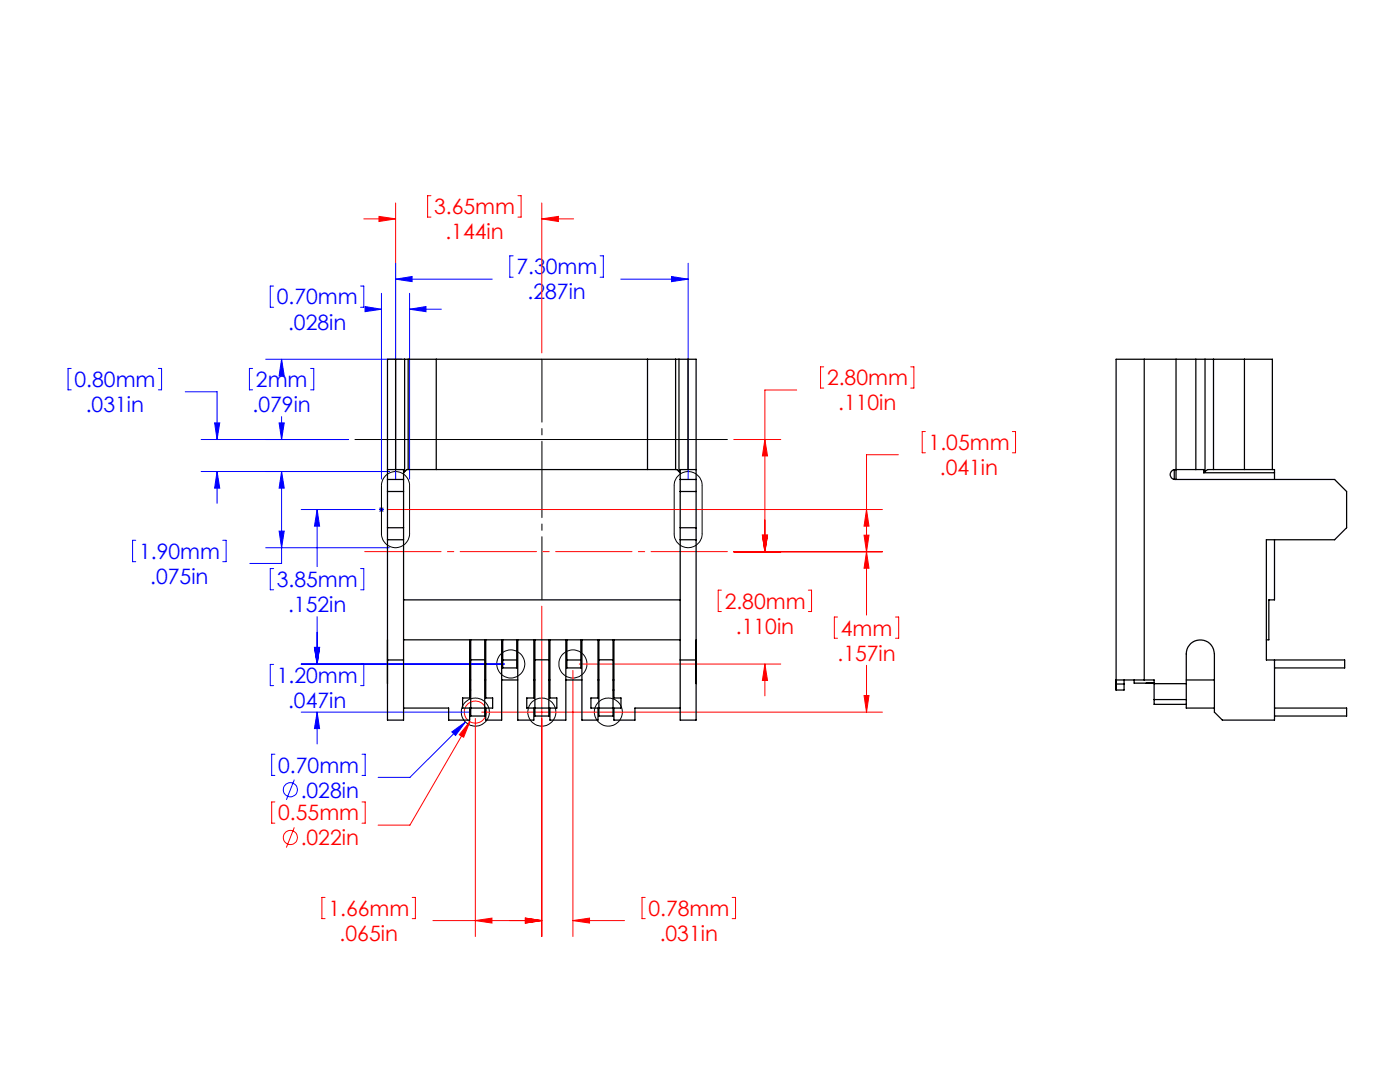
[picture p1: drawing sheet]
<svg xmlns="http://www.w3.org/2000/svg" width="279mm" height="216mm" viewBox="0 0 279 216" stroke-linecap="round" stroke-linejoin="round" font-family="sans-serif">
<g fill="none" stroke="#00f" stroke-width=".2">
<path d="M54.6 57.1h-.7v4.2h.7M72 57.1h.6v4.2h-.6M76.1 58.5v37.1M79 55.7l3.2-.5v1zM79 52.5v43.1M79 55.7h19.2M81.7 58.5v37.1M102.4 51h-.7v4.3h.7M119.8 51h.6v4.3h-.6M123.9 55.7h13.4M134 55.2l3.3 .5-3.3 .5zM137.3 52.5v43.1"/>
<path d="M14.2 73.5h-.6v4.3h.6M31.6 73.5h.6v4.3h-.6M37 78.2h6.3v9.5M50.4 73.5h-.6v4.3h.6M53 71.7h27.2M56.2 71.7l.5 3.3h-1zM56.2 71.7v1.5M62 73.5h.6v4.3h-.6M72.8 61.2l3.3 .5-3.3 .5zM76.1 61.7h.1M81.7 61.7l3.3-.5v1zM81.7 61.7h6.4"/>
<path d="M40.1 94.1h37.6M40.1 87.7h29.5M42.8 84.4h1.1l-.6 3.3zM43.3 94.1l.6 3.3h-1.1zM43.3 94.1v6.3M55.7 84.4h1l-.5 3.3zM56.2 94.1l.5 3.3h-1zM56.2 94.1v18.3h-6.4M56.2 83.1v4.6M27.1 107.8h-.6v4.3h.6M44.4 107.8h.7v4.3h-.7M53 109.3h24.7"/>
<path d="M54.6 113.5h-.7v4.2h.7M55.7 106h1l-.5 3.3zM60.1 101.7h14.8M63.3 101.7l.5 3.3h-1zM63.3 101.7v11.4M72 113.5h.6v4.2h-.6M75.6 101.7h1M75.8 101.3l.7 .8M76.1 101.2v1M76.5 101.3l-.7 .8M54.6 132.6h-.7v4.2h.7M60.1 132.5h40.5"/>
<path d="M62.8 129.2h1l-.5 3.3zM63.3 123v9.5M72 132.6h.6v4.2h-.6M54.9 150.5h-.7v4.2h.7M58.7 155.6l-1.6 4M60.1 142.1h33.5M63.3 142.1l.5 3.3h-1zM63.3 142.1v6.3M72.2 150.5h.7v4.2h-.7M90.2 146l2.7-1.9-2 2.7zM92.9 144.1l-11.1 11h-6.3"/>
<circle cx="58" cy="157.6" r="1.41"/>
</g>
<g fill="none" stroke="#f00" stroke-width=".2">
<path d="M86 39.1h-.7v4.2h.7M103.4 39.1h.6v4.2h-.6M72.6 43.7h6.4M75.6 43.2l3.4 .5-3.4 .5zM79 40.5v55.1M108.1 43.7l3.3-.5v1zM108.1 40.5v29.9M108.1 43.7h6.4M159 77.8h-6.4v32.3M164.4 73.2h-.6v4.2h.6M181.8 73.2h.6v4.2h-.6M146.4 87.7h9.4"/>
<path d="M152.6 87.7l.6 3.3h-1zM179.3 90.7h-6.4v32M184.7 86.1h-.7v4.2h.7M202 86.1h.7v4.2h-.7M75.6 101.7h1M75.8 101.3l.7 .8M76.1 101.2v1M76.5 101.3l-.7 .8M77.4 101.7h98.7M144 117.8h-.7v4.2h.7M146.4 110.1h29.7M152.2 106.8h1l-.6 3.3z"/>
<path d="M161.3 117.8h.7v4.2h-.7M172.4 106.8h1l-.5 3.3zM172.9 110.1l.5 3.3h-1zM172.9 101.7l.5 3.3h-1zM108.1 121v65.9M114.3 133.8v53.1M115.6 132.5h40.2M152.6 132.5l.6 3.3h-1zM152.6 132.5v6.4M167.1 123.1h-.6v4.3h.6M172.4 138.8h1l-.5 3.3zM172.9 132.8v9.3"/>
<path d="M178.7 123.1h.7v4.3h-.7M93.8 144l-1.3 3.1-.8-.5zM93.8 144l-12 20.6h-6.3M94.9 143.4v43.5M96.1 142.1h80M54.9 160h-.7v4.3h.7M58.7 165.1l-1.6 4M64.9 179.1h-.7v4.2h.7M72.2 160h.7v4.3h-.7M82.3 179.1h.6v4.2h-.6M128.8 179.1h-.7v4.2h.7M146.1 179.1h.7v4.2h-.7"/>
<path d="M86.4 183.7h21.7M94.9 183.7l3.3-.5v1zM104.8 183.2l3.3 .5-3.3 .5zM114.3 183.7l3.4-.5v1zM114.3 183.7h10.3"/>
<circle cx="94.9" cy="142.1" r="2.21"/>
<circle cx="58" cy="167.1" r="1.41"/>
</g>
<g fill="none" stroke="#000" stroke-width=".2">
<path d="M70.8 87.7h74.4M76.9 95a2.8 2.8 0 0 1 3.1-.7 2.8 2.8 0 0 1 1.7 2.6v9.6a2.8 2.8 0 0 1-2.8 2.8 2.8 2.8 0 0 1-2.8-2.8v-9.6a2.95 2.95 0 0 1 .8-1.9zM135.1 95.1a2.8 2.8 0 0 1 3.1-.8 2.8 2.8 0 0 1 1.9 2.6v9.6a2.79 2.79 0 0 1-2.8 2.8 2.79 2.79 0 0 1-2.8-2.8v-9.6a2.58 2.58 0 0 1 .6-1.8z"/>
<circle cx="101.9" cy="132.5" r="2.79"/>
<circle cx="114.3" cy="132.5" r="2.81"/>
<circle cx="94.9" cy="142.1" r="2.8"/>
<circle cx="108.1" cy="142.1" r="2.8"/>
<circle cx="121.4" cy="142.1" r="2.79"/>
</g>
<path d="M108.2 71.7v48" fill="none" stroke="#000" stroke-width=".2" stroke-dasharray="15.2 1.3 1.3 1.3" stroke-dashoffset="2.7"/>
<path d="M72.8 110.1h72.4" fill="none" stroke="#f00" stroke-width=".2" stroke-dasharray="15.2 1.3 1.3 1.3"/>
<path d="M172.4 138.8h1l-.5 3.3zM172.9 110.1l.5 3.3h-1zM93.8 144l-2.1 2.6 .8 .5zM94.9 183.7l3.3-.5v1zM104.8 183.2l3.3 .5-3.3 .5zM114.3 183.7l3.4-.5v1zM104.8 183.2l3.3 .5-3.3 .5zM152.6 132.5l.6 3.3h-1zM152.2 106.8h1l-.6 3.3zM75.6 43.2l3.4 .5-3.4 .5zM108.1 43.7l3.3-.5v1zM172.9 101.7l.5 3.3h-1zM172.4 106.8h1l-.5 3.3zM152.2 106.8h1l-.6 3.3zM152.6 87.7l.6 3.3h-1z" fill="#f00"/>
<path d="M81.7 61.7l3.3-.5v1zM72.8 61.2l3.3 .5-3.3 .5zM56.2 94.1l.5 3.3h-1zM55.7 106h1l-.5 3.3zM43.3 94.1l.6 3.3h-1.1zM42.8 84.4h1.1l-.6 3.3zM55.7 84.4h1l-.5 3.3zM56.2 71.7l.5 3.3h-1zM90.2 146l.7 .8 2-2.7zM62.8 129.2h1l-.5 3.3zM63.3 142.1l.5 3.3h-1zM63.3 101.7l.5 3.3h-1zM62.8 129.2h1l-.5 3.3zM79 55.7l3.2-.5v1zM134 55.2l3.3 .5-3.3 .5z" fill="#00f"/>
<g fill="none" stroke="#000" stroke-width=".25">
<path d="M79 71.7h-1.7v22M79 71.7h1.8M79 71.7v22M80.8 71.7h.7M80.8 71.7v22.4M81.5 71.7h5.6M81.5 71.7v22M87.1 71.7h42.1M87.1 71.7v22M129.2 71.7h5.6M129.2 71.7v22M134.8 71.7h.7"/>
<path d="M134.8 71.7v22M135.5 71.7h1.8M135.5 71.7v22.4M137.3 71.7h1.6v22M137.3 71.7v22M228.4 71.7h-5.7v64M228.4 71.7h6.3M228.4 71.7v64M234.7 71.7h4M234.7 71.7v24M238.7 71.7h1.8M238.7 71.7v22"/>
<path d="M240.5 71.7h1.7M240.5 71.7v22.4M242.2 71.7h6.2M242.2 71.7v22M248.4 71.7h5.5v22M248.4 71.7v22M77.3 93.7h1.7M77.3 93.7v2M77.3 98.1h3.2M77.3 95.7h3.2M79 93.7h1.5v50h-3.2v-48M80.5 94.3l.7-.6h53.9l.6 .6"/>
<path d="M135.7 98.1h3.2M135.7 95.7h3.2M137.3 93.7h1.6M137.3 93.7h-1.6v50h3.2v-48M138.9 93.7v2M234.4 93.7v2M238.7 93.7h-4a1 1 0 0 0-1.2 .9 1 1 0 0 0 1 1.1h31.8l2.4 2.4v7.2l-2.4 2.4h-13.6v24h15.7v1.6h-14M238.7 93.7h1.5v.6M240.2 94.3h14.2M240.5 94.1l.6-.4h13.3v2M240.5 94.1l-.3 .2M77.3 105.3h3.2"/>
<path d="M77.3 107.7h3.2M80.5 119.7h55.2M135.7 105.3h3.2M135.7 107.7h3.2M254.4 107.7v12h-1.2v8h-.5M77.3 127.7v2.8M77.3 131.7h3.2M80.5 127.7h55.2M93.7 127.7v11.6h-1.4v2h1.4v2.4h-4.2v-2.4h-9M93.7 135.7h.2M93.7 137.7h.2M93.9 127.7v15.2h2.8v-15.2"/>
<path d="M93.9 131.7h2.8M96.7 135.7h.2M96.9 127.7v11.6h1.4v2h-1.4v2.4h3.2v-16M100.1 135.7h3.2M100.3 127.7v5.6h2.8v-5.6M100.3 131.7h2.8M103.3 127.7v16h3.2v-2.4h-1.4v-2h1.4v-11.6M106.5 135.7h.3M106.8 127.7v15.2h2.7v-15.2M106.8 131.7h2.7M109.5 135.7h.2M109.7 127.7v11.6h1.4v2h-1.4v2.4h3.2v-16"/>
<path d="M112.9 135.7h3.2M113.1 127.7v5.6h2.8v-5.6M113.1 131.7h2.8M116.1 127.7v16h3.2v-2.4h-1.4v-2h1.4v-11.6M119.3 135.7h.2M119.5 127.7v15.2h2.8v-15.2M119.5 131.7h2.8M122.3 135.7h.2M122.3 137.7h.2M122.5 127.7v11.6h1.4v2h-1.4v2.4h4.2v-2.4h9M135.7 131.7h3.2M138.9 127.7v2.8"/>
<path d="M222.7 135.7h5.7M222.7 135.7v.8M222.7 136.5v1.2h1.6v-1.2M222.7 136.5h1.6M224.3 135.7v.8M226.3 135.7v.6h4M228.4 135.7h1.9v.7M230.3 136.4v3.2M230.3 139.6v.9h6.4M230.3 136.4h6.4M230.3 139.6h6.4M236.7 136.4v3.2"/>
<path d="M236.7 139.6v1.7h5.7M236.7 135.7h5.7M254.4 131.7v12h-10.5l-1.5-1.6v-11.6a2.8 2.8 0 0 0-2.8-2.8 2.8 2.8 0 0 0-2.9 2.8v5.9M93.9 141.3h2.8M106.8 141.3h2.7M119.5 141.3h2.8M254.4 141.3h14.3v1.6h-14.3"/>
</g>
<g font-size="4.2" fill="#f00">
<text x="86.7" y="42.8">3.65mm</text>
<text x="88.9" y="47.8">.144in</text>
<text x="165" y="76.9">2.80mm</text>
<text x="167.3" y="81.9">.110in</text>
<text x="185.3" y="89.8">1.05mm</text>
<text x="187.6" y="94.8">.041in</text>
<text x="144.6" y="121.5">2.80mm</text>
<text x="146.9" y="126.5">.110in</text>
<text x="167.1" y="131.8">.157in</text>
<text x="167.8" y="126.8">4mm</text>
<text x="55.5" y="163.7">0.55mm</text>
<text x="60" y="168.7">.022in</text>
<text x="65.6" y="182.8">1.66mm</text>
<text x="129.4" y="182.8">0.78mm</text>
<text x="67.8" y="187.8">.065in</text>
<text x="131.7" y="187.8">.031in</text>
</g>
<g font-size="4.2" fill="#00f">
<text x="103.1" y="54.8">7.30mm</text>
<text x="105.3" y="59.8">.287in</text>
<text x="55.3" y="60.8">0.70mm</text>
<text x="57.5" y="65.8">.028in</text>
<text x="14.9" y="77.2">0.80mm</text>
<text x="51.1" y="77.2">2mm</text>
<text x="17.1" y="82.2">.031in</text>
<text x="50.4" y="82.2">.079in</text>
<text x="27.8" y="111.5">1.90mm</text>
<text x="30" y="116.5">.075in</text>
<text x="55.3" y="117.1">3.85mm</text>
<text x="57.5" y="122.1">.152in</text>
<text x="55.3" y="136.3">1.20mm</text>
<text x="57.5" y="141.3">.047in</text>
<text x="55.5" y="154.2">0.70mm</text>
<text x="60" y="159.2">.028in</text>
</g>
</svg>
